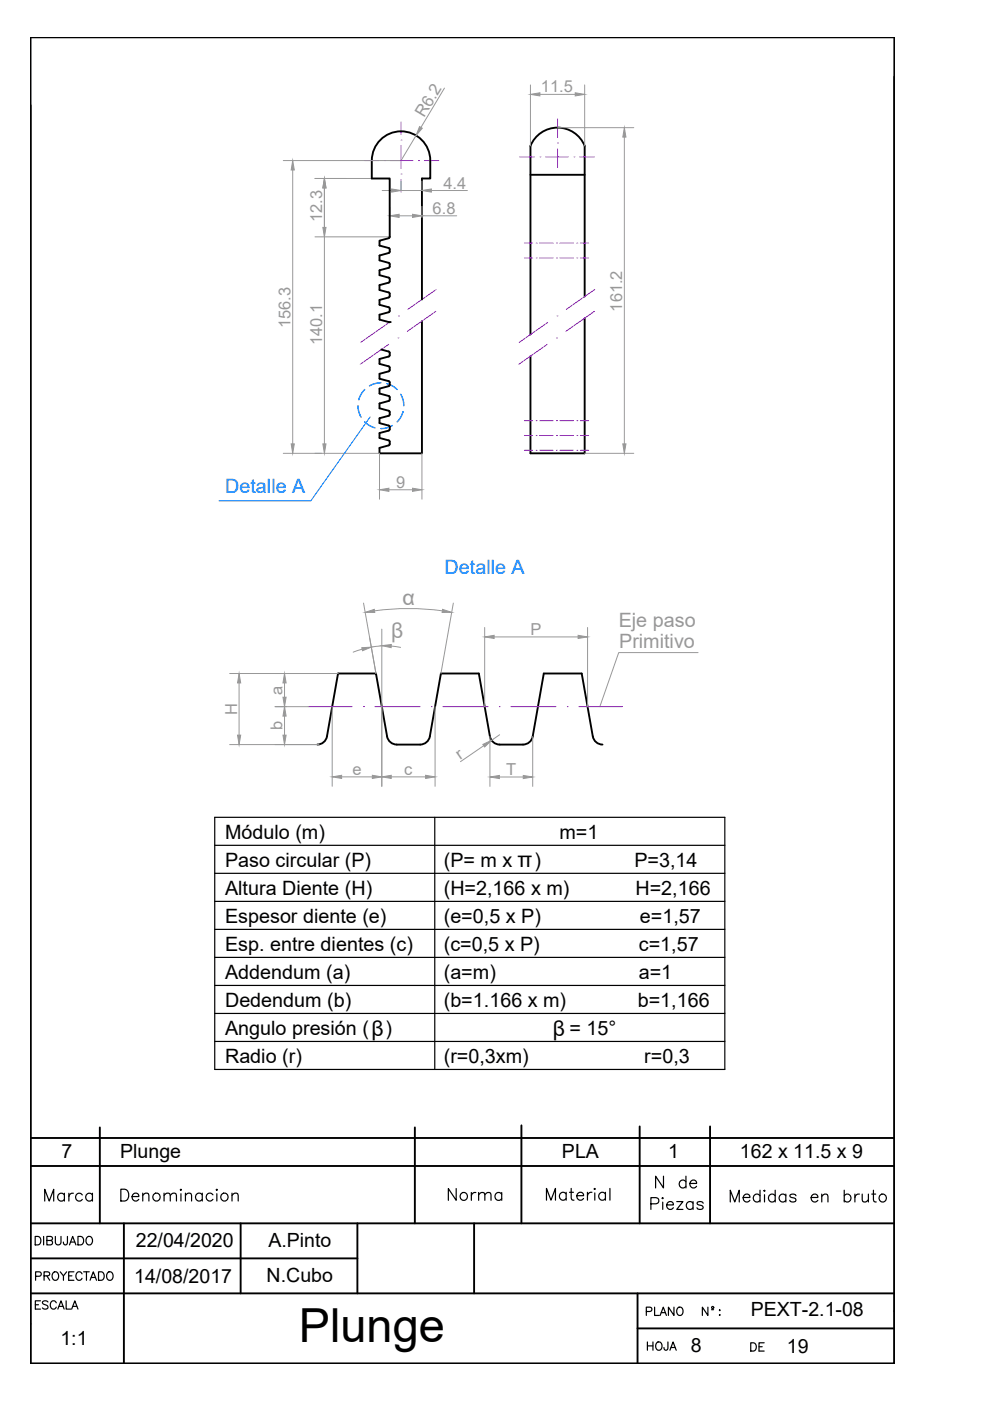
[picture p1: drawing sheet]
<svg xmlns="http://www.w3.org/2000/svg" width="210mm" height="297mm" viewBox="0 0 210 297" stroke-linecap="round" stroke-linejoin="round" font-family="sans-serif">
<!-- layer: 0 -->
<g fill="none" stroke="#000" stroke-width=".4">
<path d="M91.2 34v3.8h-1.7M21.2 239v20.4M88 239v20.4M110.6 238.6v20.8M135.6 238.8v20.6M150.5 238.8v20.6M6.5 259.4h183.1M6.5 247.2h183.1M6.5 241.3h183.1M26.3 259.4v29.7M51 259.4v14.8M75.8 259.4v14.8"/>
<path d="M100.5 259.4v14.8M6.5 274.2h183.1M6.5 266.8h69.3M135.2 274.2v14.9M189.6 278v11.1h-183.1v-281.2h183.1v281.2M135.2 281.7h54.4"/>
</g>
<!-- layer: TEXTO_02 -->
<g fill="none" stroke="#000" stroke-width=".25">
<path d="M45.5 179.2h108.2M45.5 173.3h108.2v53.4h-108.2zM92.2 173.3v53.4M45.5 191.1h108.2M45.5 185.2h108.2M45.5 197h108.2M45.5 214.9h108.2M45.5 208.9h108.2M45.5 203h108.2M45.5 220.8h108.2M115.9 254.5v-2.5l.9 2.5 1-2.5v2.5M120 253.1a.8 .8 0 0 0-1.1-.1 .8 .8 0 0 0 0 1.2 .8 .8 0 0 0 1.1-.1"/>
<path d="M120 252.8v1.7M120.7 252.8h.9M121.1 252v2l.1 .3 .5 .2M122.3 253.5h1.4a.74 .74 0 0 0-.8-.7 .74 .74 0 0 0-.6 .9 .77 .77 0 0 0 .6 .8 .77 .77 0 0 0 .8-.4M124.6 252.8v1.7M125.5 252.8a.82 .82 0 0 0-.9 .7M126 252.1l.1-.1 .1 .1-.1 .1zM126.1 252.9v1.6M128.4 253.1a.8 .8 0 0 0-1.2-.1 .8 .8 0 0 0 0 1.2 .8 .8 0 0 0 1.2-.1M128.4 252.8v1.7M129.3 252v2.5"/>
</g>
<!-- layer: Contorno -->
<g fill="none" stroke="#000" stroke-width=".4">
<path d="M89.5 37.8v25.7M91.2 34a6.2 6.2 0 0 0-6.2-6.2 6.2 6.2 0 0 0-6.2 6.2v3.8h3.8v12.4l-.2 .3-1.9 .5v1.1l1.9 .5 .2 .3v.5l-.2 .2-1.9 .6v1l1.9 .5 .2 .3v.5l-.2 .3-1.9 .5v1l2.1 .7v.6l-.2 .3M112.5 37.1h11.5M82.4 59.9l-1.9 .5v1.1l1.9 .5 .2 .3v.5l-.2 .3-1.9 .5v1l1.9 .5 .2 .3v.5l-.2 .3-1.9 .5v1.1l2 .5M80.8 74.1l1.6 .4 .2 .3M82.6 74.8v.5l-.2 .3-1.9 .5v1l1.9 .6 .2 .3v.5l-.2 .2-1.9 .6v1l1.9 .5M89.5 68.1v28h-9v-1.1l2.1-.7v-.6l-.2-.3M124 62.9v-32a6.2 6.2 0 0 0-5.8-3.8 6.2 6.2 0 0 0-5.7 3.8v40M124 67.5v28.6h-11.5v-20.6M82.4 80.8l.2 .3v.7l-2.1 .6v1l1.9 .5 .2 .2v.6l-.2 .3-1.9 .5v1.1l1.9 .5 .2 .3M82.6 87.4v.5l-.2 .3-1.9 .5v1l1.9 .5 .2 .3v.7l-.2 .1-1.9 .5v1.1l1.9 .5M67.3 157.9a2.08 2.08 0 0 0 2-1.8l2.4-13.3h8l2.4 13.3a2.1 2.1 0 0 0 2 1.8h5a2.08 2.08 0 0 0 2-1.8l2.4-13.3h8l2.4 13.3a2.1 2.1 0 0 0 2 1.8"/>
<path d="M127.7 157.9a2.1 2.1 0 0 1-2-1.8l-2.4-13.3h-8l-2.4 13.3a2.08 2.08 0 0 1-2 1.8h-5"/>
</g>
<!-- layer: COTAS -->
<g fill="none" stroke="#989898" stroke-width=".21">
<path d="M94.2 18.7l-5 8.3M112.5 18v12.9M124 18v12.9M60.1 34h24.7M62.1 36v58.1M66.8 37.8h11.8M68.8 39.8v54.3M85 38.4v2h4.5v-2M88.2 28.7l-3.2 5.3M114.5 20h7.5M118.2 27.1h16.2M132.4 29.1v65"/>
<path d="M81 40.4h2M82.6 43.8v6.4h-15.8M84.6 45.8h2.9M89.5 43.8v2.3M89.5 45.8h7.3M91.5 40.4h7.6M60.1 96.1h20.4v9.7M89.5 96.1v9.7M124 96.1h10.4M82.5 103.8h5M76.8 137.6l-1.9 .7M77.1 127.9l2.6 14.9"/>
<path d="M79.4 129.5a52.8 52.8 0 0 1 14.4 0M81 133.4v33.3M82.4 136.9l-3.7 .3M83 137l1.9 .3M96.1 127.9l-2.6 14.9M102.8 133v16.8M104.8 135h17.8M124.6 133v16.8M148 138.4h-16.8l-4 11.4M48.7 157.9h18.9M48.7 142.8h23M50.7 144.8v11.1"/>
<path d="M58.3 149.8h7.1M60.3 144.8v3M60.3 151.8v4.1M70.4 149.8v16.9M92.2 149.8v16.9M102.6 158.1l-5 3.4M103.9 156.1v10.6M105.9 155.8l-1.7 1.2M112.9 156.1v10.6M72.4 164.7h6.6M83 164.7h7.2M105.9 164.7h5"/>
</g>
<g fill="#989898" stroke="#989898" stroke-width=".21">
<path d="M50.4 155.9h.6l-.3 2z"/>
<path d="M50.7 142.8l.3 2h-.6z"/>
<path d="M60.3 142.8l.4 2h-.7z"/>
<path d="M60 147.8h.7l-.4 2z"/>
<path d="M60 155.9h.7l-.4 2z"/>
<path d="M60.3 149.8l.4 2h-.7z"/>
<path d="M93.8 129.2l2 .6-2.1 .1z"/>
<path d="M77.4 129.8l2-.6 .1 .7z"/>
<path d="M81 136.9l2-.3-.1 .7z"/>
<path d="M76.7 137.3l2-.1-1.8 .8z"/>
<path d="M70.4 164.7l2-.3v.6z"/>
<path d="M79 164.4l2 .3-2 .3z"/>
<path d="M81 164.7l2-.3v.6z"/>
<path d="M90.2 164.4l2 .3-2 .3z"/>
<path d="M102.8 135l2-.3v.7z"/>
<path d="M122.6 134.7l2 .3-2 .4z"/>
<path d="M102.4 157.8l1.8-.8-1.4 1.4z"/>
<path d="M103.9 164.7l2-.3v.7z"/>
<path d="M110.9 164.4l2 .3-2 .4z"/>
<path d="M112.5 20l2-.3v.6z"/>
<path d="M122 19.7l2 .3-2 .3z"/>
<path d="M132.4 27.1l.3 2h-.7z"/>
<path d="M132 94.1h.7l-.3 2z"/>
<path d="M89 26.8l.5 .4-1.3 1.5z"/>
<path d="M83 40.1l2 .3-2 .3z"/>
<path d="M89.5 40.4l2-.3v.6z"/>
<path d="M80.5 103.8l2-.3v.7z"/>
<path d="M87.5 103.5l2 .3-2 .4z"/>
<path d="M68.8 37.8l.3 2h-.6z"/>
<path d="M68.5 48.2h.6l-.3 2z"/>
<path d="M68.5 94.1h.6l-.3 2z"/>
<path d="M62.1 34l.3 2h-.7z"/>
<path d="M61.7 94.1h.7l-.3 2z"/>
<path d="M82.6 45.8l2-.4v.7z"/>
<path d="M87.5 45.4l2 .4-2 .3z"/>
</g>
<!-- layer: Ejes -->
<g fill="none" stroke="#bf00ff" stroke-width=".21">
<path d="M77.3 34h3.1M81.6 34h.1M82.8 34h4.8M85 29.7h.1M85 36.9h.1M85 25.9v2.6M85 30.9v4.8M85 38.1v2.6M88.8 34h.1M90 34h3M110.2 33.3h3.1M114.5 33.3h.1"/>
<path d="M115.7 33.3h4.8M118.2 30.3h.1M118.2 25.2v3.9M118.2 31.5v4M121.7 33.3h.1M122.9 33.3h3.1M111.2 51.5h1.8M111.2 54.7h1.8M113.7 51.5h.1M113.7 54.7h.1M114.4 51.5h2.9M114.4 54.7h2.9"/>
<path d="M118 51.5h.1M118 54.7h.1M118.7 51.5h2.9M118.7 54.7h2.9M122.3 51.5h.1M122.3 54.7h.1M123 51.5h1.8M123 54.7h1.8M82.4 73l-6 4.2M82.5 68.4l-6 4.2M84.4 71.6h.1M84.5 67h.1"/>
<path d="M92.4 66l-6.1 4.3M92.5 61.4l-6.1 4.2M116 73l-6 4.2M116.1 68.4l-6 4.2M118 71.6h.1M118.1 67h.1M126 66l-6 4.3M126.1 61.4l-6 4.2M111.2 89.2h1.8M111.2 92.3h1.8M111.2 95.5h1.8M113.7 89.2h.1"/>
<path d="M113.7 92.3h.1M113.7 95.5h.1M114.4 89.2h2.9M114.4 92.3h2.9M114.4 95.5h2.9M118 89.2h.1M118 92.3h.1M118 95.5h.1M118.7 89.2h2.9M118.7 92.3h2.9M118.7 95.5h2.9M122.3 89.2h.1"/>
<path d="M122.3 92.3h.1M122.3 95.5h.1M123 89.2h1.8M123 92.3h1.8M123 95.5h1.8M65.4 149.8h9.3M77.1 149.8h.1M79.5 149.8h9.6M91.5 149.8h.1M93.9 149.8h9.6M105.9 149.8h.1M108.3 149.8h9.6"/>
<path d="M120.3 149.8h.1M122.7 149.8h9.3"/>
</g>
<!-- layer: COTAS -->
<path d="M78.5 88.4l-12.6 17.8h-19.5" fill="none" stroke="#007fff" stroke-width=".21"/>
<!-- layer: Contorno -->
<circle cx="82.6" cy="68.3" r=".2" fill="#000"/>
<!-- layer: SECCIONES -->
<path d="M75.9 86l.2 1.4 .5 1.1M77.3 82.6l-.7 .9-.5 1.3M77.3 89.5l.9 .7 1.3 .5M80.8 81.2l-1.4 .2-1.1 .4M82 81.3l1.3 .6 .9 .7M83.2 90.2l-1.1 .5-1.3 .2M85 83.6l.4 1.1 .2 1.3M85.5 87.3l-.6 1.3-.7 .8" fill="none" stroke="#007fff" stroke-width=".3"/>
<text font-size="10" x="63.3" y="284.6">Plunge</text>
<g font-size="5.7">
<text x="8.1" y="255.8">Marca</text>
<text x="24.3" y="255.8">Denominacion</text>
<text x="93.8" y="255.8">Norma</text>
<text x="136.9" y="257.5">Piezas</text>
<text x="137.9" y="252.9">N de</text>
<text x="153.5" y="256.1">Medidas en bruto</text>
</g>
<g font-size="4.9">
<text x="6.3" y="265.3">DIBUJADO</text>
<text x="6.3" y="272.7">PROYECTADO</text>
<text x="6.3" y="278.7">ESCALA</text>
<text x="135.8" y="280.1">PLANO N :</text>
<text x="136.2" y="287.5">HOJA</text>
</g>
<g font-size="4.5" fill="#989898">
<text x="85.3" y="128.3">α</text>
<text x="82.9" y="135.3">β</text>
</g>
<text font-size="4.5" x="117.2" y="219.6">β = 15°</text>
<text font-size="4.4" x="158" y="287.5">DE</text>
<g font-size="4.2" fill="#007fff">
<text x="47.8" y="104.5">Detalle A</text>
<text x="94.3" y="121.7">Detalle A</text>
</g>
<g font-size="4.2" fill="#989898">
<text x="131.2" y="132.9">Eje paso</text>
<text x="131.3" y="137.4">Primitivo</text>
</g>
<g font-size="4.2">
<text x="47.7" y="177.8">Módulo (m)</text>
<text x="118.6" y="177.8">m=1</text>
<text x="47.7" y="183.8">Paso circular (P)</text>
<text x="94.1" y="183.8">(P= m x π)</text>
<text x="134.5" y="183.8">P=3,14</text>
<text x="47.7" y="189.7">Altura Diente (H)</text>
<text x="94.1" y="189.7">(H=2,166 x m)</text>
<text x="134.7" y="189.7">H=2,166</text>
<text x="47.7" y="195.7">Espesor diente (e)</text>
<text x="94.1" y="195.7">(e=0,5 x P)</text>
<text x="135.7" y="195.7">e=1,57</text>
<text x="47.7" y="201.6">Esp. entre dientes (c)</text>
<text x="94.1" y="201.6">(c=0,5 x P)</text>
<text x="135.4" y="201.6">c=1,57</text>
<text x="47.7" y="207.5">Addendum (a)</text>
<text x="94.1" y="207.5">(a=m)</text>
<text x="135.4" y="207.5">a=1</text>
<text x="47.7" y="213.5">Dedendum (b)</text>
<text x="94.1" y="213.5">(b=1.166 x m)</text>
<text x="135.2" y="213.5">b=1,166</text>
<text x="47.7" y="219.4">Angulo presión (β)</text>
<text x="47.7" y="225.3">Radio (r)</text>
<text x="94.1" y="225.3">(r=0,3xm)</text>
<text x="136.6" y="225.3">r=0,3</text>
</g>
<g font-size="4.1">
<text x="13" y="245.5">7</text>
<text x="25.5" y="245.5">Plunge</text>
<text x="119.1" y="245.5">PLA</text>
<text x="141.6" y="245.6">1</text>
<text x="156.9" y="245.5">162 x 11.5 x 9</text>
<text x="28.8" y="264.4">22/04/2020</text>
<text x="56.9" y="264.3">A.Pinto</text>
<text x="28.4" y="272">14/08/2017</text>
<text x="56.5" y="271.9">N.Cubo</text>
<text x="159.2" y="279.1">PEXT-2.1-08</text>
<text x="12.8" y="285.2">1:1</text>
<text x="146.5" y="286.7">8</text>
<text x="166.9" y="286.8">19</text>
</g>
<g font-size="3.5" fill="#989898">
<text x="114.7" y="19.6">11.5</text>
<text x="89.9" y="25" transform="rotate(-59 89.9 25)">R6.2</text>
<text x="94" y="40">4.4</text>
<text x="68.3" y="47.1" transform="rotate(-90 68.3 47.1)">12.3</text>
<text x="91.7" y="45.3">6.8</text>
<text x="61.6" y="69.6" transform="rotate(-90 61.6 69.6)">156.3</text>
<text x="131.9" y="66.1" transform="rotate(-90 131.9 66.1)">161.2</text>
<text x="68.3" y="73.2" transform="rotate(-90 68.3 73.2)">140.1</text>
<text x="84" y="103.4">9</text>
<text x="112.4" y="134.6">P</text>
<text x="59.9" y="147.3" transform="rotate(-90 59.9 147.3)">a</text>
<text x="50.3" y="151.6" transform="rotate(-90 50.3 151.6)">H</text>
<text x="59.9" y="154.9" transform="rotate(-90 59.9 154.9)">b</text>
<text x="97.5" y="161.1" transform="rotate(-35 97.5 161.1)">r</text>
<text x="74.7" y="164.3">e</text>
<text x="85.7" y="164.3">c</text>
<text x="107.3" y="164.3">T</text>
</g>
</svg>
